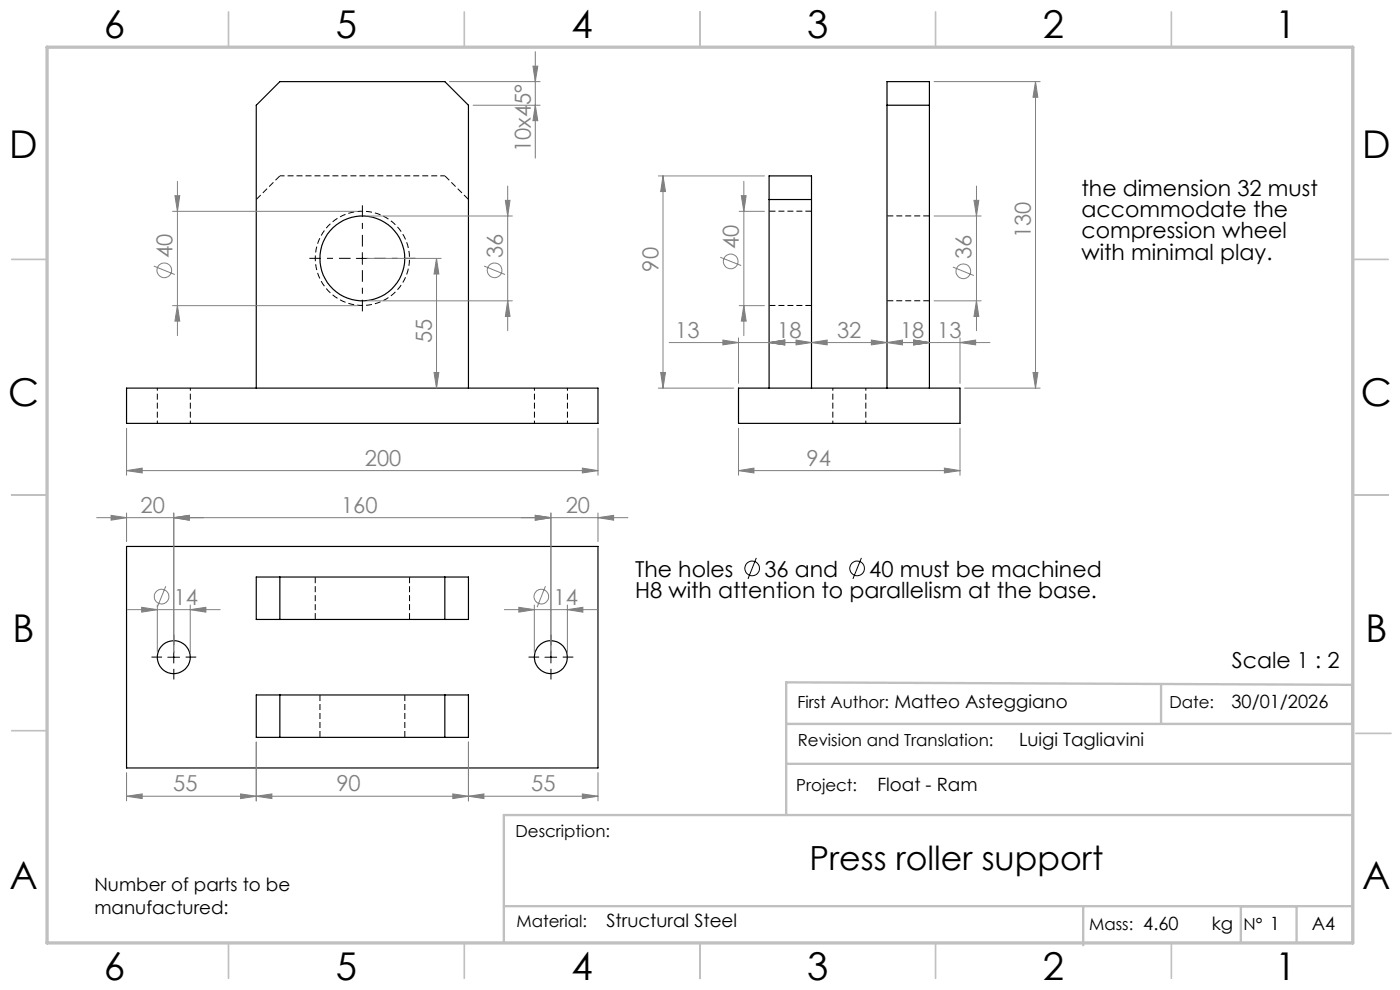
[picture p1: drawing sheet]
<svg xmlns="http://www.w3.org/2000/svg" width="297mm" height="210mm" viewBox="0 0 297 210" stroke-linecap="round" stroke-linejoin="round" font-family="sans-serif">
<path d="M59.4 37.3h35" fill="none" stroke="#000" stroke-width=".21" stroke-dasharray="1.3 .6" stroke-dashoffset=".3" stroke-linecap="butt"/>
<path d="M59.4 37.3l-5 5M99.4 42.3l-5-5" fill="none" stroke="#000" stroke-width=".21" stroke-dasharray="1.3 .6" stroke-linecap="butt"/>
<path d="M66.9 54.8a10 10 0 0 1 14.7-8.8 10 10 0 0 1 .8 17.1 10 10 0 0 1-15.5-7.3v-1M33.4 82.3v7.5M40.4 89.8v-7.5M113.4 82.3v7.5M120.4 89.8v-7.5M176.7 82.3v7.5M183.7 89.8v-7.5" fill="none" stroke="#000" stroke-width=".21" stroke-dasharray="1.3 .6" stroke-dashoffset=".7" stroke-linecap="butt"/>
<g fill="none" stroke="#000" stroke-width=".25">
<path d="M188.2 22.3h9M163.2 42.3h9M26.8 82.3h100.1v7.5h-100.1zM54.4 82.3v-60l5-5h35l5 5v60M156.7 82.3h47v7.5h-47zM163.2 82.3v-45h9v45M188.2 82.3v-65h9v65M26.8 115.9h100.1v47h-100.1zM54.4 122.4h45v9h-45zM59.4 122.4v9M94.4 122.4v9M54.4 147.4h45v9h-45z"/>
<path d="M59.4 147.4v9M94.4 147.4v9"/>
<circle cx="76.9" cy="54.8" r="9"/>
<circle cx="36.9" cy="139.4" r="3.5"/>
<circle cx="116.9" cy="139.4" r="3.5"/>
</g>
<path d="M172.2 44.8h-9M197.2 45.8h-9M163.2 64.8h9M188.2 63.8h9M66.9 122.4v9M86.9 131.4v-9M67.9 147.4v9M85.9 156.4v-9" fill="none" stroke="#000" stroke-width=".21" stroke-dasharray="1.3 .6" stroke-dashoffset="-.1" stroke-linecap="butt"/>
<g fill="none" stroke="#808080" stroke-width=".21">
<path d="M95.4 17.3h19.2M113.1 14h1l-.5 3.3zM113.6 11v22.5M198.2 17.3h22.5M219.7 17.3l.5 3.3h-1.1zM219.7 17.3v65M37.6 38.5v32.7M100.4 22.3h14.2M107.7 39.5v30.7M113.6 22.3l.5 3.3h-1zM139.7 37.3h22.5M140.7 37.3l.5 3.3h-1z"/>
<path d="M140.7 37.3v45M157.8 38.5v32.7M207.2 39.5v30.7M32.6 56.4l4.5 1.8M36.6 44.8h39.2M37.1 41.5h1l-.5 3.3zM77.9 54.8h15.7M77.9 45.8h30.8M92.6 54.8l.5 3.3h-1zM92.6 54.8v27.5M102.7 56.4l4.4 1.8M107.2 42.5h1l-.5 3.3z"/>
<path d="M152.8 54.6l4.4 1.7M156.8 44.8h5.4M157.3 41.5h1l-.5 3.3zM198.2 45.8h9.9M202.1 56.6l4.5 1.8M206.6 42.5h1l-.4 3.3zM36.6 64.8h39.2M37.6 64.8l.5 3.3h-1zM77.9 63.8h30.8M92.1 79h1l-.5 3.3zM107.7 63.8l.5 3.3h-1zM140.2 79h1l-.5 3.3z"/>
<path d="M142 72.7h68M153.4 72.1l3.3 .6-3.3 .5zM156.7 71.7v9.6M156.8 64.8h5.4M157.8 64.8l.5 3.3h-1zM163.2 72.7l3.3-.6v1.1zM168.9 72.1l3.3 .6-3.3 .5zM172.2 72.7l3.3-.6v1.1zM184.9 72.1l3.3 .6-3.3 .5zM188.2 72.7l3.3-.6v1.1zM193.9 72.1l3.3 .6-3.3 .5zM198.2 63.8h9.9"/>
<path d="M203.7 72.7l3.3-.6v1.1zM203.7 71.7v9.6M207.2 63.8l.4 3.3h-1zM219.1 79h1.1l-.5 3.3zM26.8 99.8l3.4-.5v1zM26.8 90.8v10M26.8 99.8h100.1M123.5 99.3l3.4 .5-3.4 .5zM126.9 90.8v10M139.7 82.3h15.9M156.7 99.8l3.2-.5v1zM156.7 99.8h47"/>
<path d="M156.7 90.8v10M200.3 99.3l3.4 .5-3.4 .5zM203.7 90.8v10M204.6 82.3h16.1M20.5 109.8h112.7M23.6 109.3l3.2 .5-3.2 .5zM26.8 108.8v6.1M36.9 109.8l3.2-.5v1zM36.9 108.8v29.6M113.6 109.3l3.3 .5-3.3 .5zM116.9 108.8v29.6M126.9 109.8l3.3-.5v1z"/>
<path d="M126.9 108.8v6.1M27 129.3h19.7M30.1 128.8l3.3 .5-3.3 .5zM33.4 128.3v10.1M35.2 124.3l-1.8 4.5M40.4 129.3l3.3-.5v1zM40.4 128.3v10.1M107 129.3h19.7M110.1 128.8l3.2 .5-3.2 .5zM113.3 128.3v10.1M115.7 124.3l-1.8 4.5M120.4 129.3l3.2-.5v1z"/>
<path d="M120.4 128.3v10.1M54.4 157.4v12.5M99.4 157.4v12.5M26.8 168.9l3.4-.5v1zM26.8 163.9v6M26.8 168.9h100.1M51 168.4l3.4 .5-3.4 .5zM54.4 168.9l3.3-.5v1zM96.1 168.4l3.3 .5-3.3 .5zM99.4 168.9l3.3-.5v1zM123.5 168.4l3.4 .5-3.4 .5zM126.9 163.9v6"/>
<circle cx="34.9" cy="57.3" r="1.55"/>
<circle cx="104.9" cy="57.4" r="1.56"/>
<circle cx="155" cy="55.5" r="1.56"/>
<circle cx="204.4" cy="57.5" r="1.55"/>
<circle cx="34.3" cy="126.6" r="1.55"/>
<circle cx="114.8" cy="126.6" r="1.55"/>
</g>
<g fill="none" stroke="#000" stroke-width=".21">
<path d="M75.6 54.8h2.5M76.9 53.6v2.5M160.4 118.3l-1.7 4.5M182.7 118.3l-1.8 4.5M35.6 139.4h2.5M36.9 138.1v2.5M115.6 139.4h2.5M116.9 138.1v2.5"/>
<circle cx="159.6" cy="120.6" r="1.55"/>
<circle cx="181.8" cy="120.6" r="1.55"/>
</g>
<path d="M34.4 139.4h-2.3M36.9 136.9v-2.3M39.4 139.4h2.2M114.4 139.4h-2.3M116.9 136.9v-2.3M119.4 139.4h2.2M36.9 141.9v2.2M116.9 141.9v2.2" fill="none" stroke="#000" stroke-width=".21" stroke-dasharray="15.2 1.3 1.3 1.3" stroke-linecap="butt"/>
<path d="M74.4 54.8h-8.8M76.9 52.3v-8.8M76.9 57.3v8.7M79.4 54.8h8.7" fill="none" stroke="#000" stroke-width=".21" stroke-dasharray="15.2 1.3 1.3 1.3" stroke-dashoffset="12.8" stroke-linecap="butt"/>
<g fill="none" stroke="#c0c0c0" stroke-width=".35">
<path d="M48.5 2.5v7.5M98.5 2.5v7.5M148.5 2.5v7.5M198.5 2.5v7.5M248.5 2.5v7.5M2.5 55h7.5M287 55h7.5M2.5 105h7.5M287 105h7.5M2.5 155h7.5M287.6 155.6h7.5M48.5 200v7.5"/>
<path d="M98.5 200v7.5M148.5 200v7.5M198.5 200v7.5M248.5 200v7.5"/>
</g>
<path d="M166.8 153.6h120.1v-8.3l-120.1-.6v28.2M246.3 145.1v8.5M166.8 162h120.1M286.9 172.9h-180v27.1M106.9 192.2h180M229.8 192.2v8.3M263.2 192.2v7.7M275.1 192.2v7.7" fill="none" stroke="#c0c0c0" stroke-width=".5"/>
<path d="M10 10h277v190h-277z" fill="none" stroke="#c0c0c0" stroke-width=".7"/>
<g fill="#808080">
<path d="M36.9 109.8l3.2-.5v1zM23.6 109.3l3.2 .5-3.2 .5zM51 168.4l3.4 .5-3.4 .5zM26.8 168.9l3.4-.5v1z"/>
<path d="M26.8 99.8l3.4-.5v1zM123.5 99.3l3.4 .5-3.4 .5zM156.7 99.8l3.2-.5v1zM200.3 99.3l3.4 .5-3.4 .5zM188.2 72.7l3.3-.6v1.1zM193.9 72.1l3.3 .6-3.3 .5zM193.9 72.1l3.3 .6-3.3 .5zM203.7 72.7l3.3-.6v1.1zM30.1 128.8l3.3 .5-3.3 .5zM40.4 129.3l3.3-.5v1zM110.1 128.8l3.2 .5-3.2 .5zM120.4 129.3l3.2-.5v1zM113.6 109.3l3.3 .5-3.3 .5zM126.9 109.8l3.3-.5v1zM54.4 168.9l3.3-.5v1zM96.1 168.4l3.3 .5-3.3 .5zM99.4 168.9l3.3-.5v1zM123.5 168.4l3.4 .5-3.4 .5z"/>
<path d="M153.4 72.1l3.3 .6-3.3 .5zM163.2 72.7l3.3-.6v1.1zM163.2 72.7l3.3-.6v1.1zM168.9 72.1l3.3 .6-3.3 .5z"/>
<path d="M92.1 79h1l-.5 3.3zM92.6 54.8l.5 3.3h-1zM140.2 79h1l-.5 3.3zM140.7 37.3l.5 3.3h-1zM219.1 79h1.1l-.5 3.3zM219.7 17.3l.5 3.3h-1.1z"/>
<path d="M107.2 42.5h1l-.5 3.3zM107.7 63.8l.5 3.3h-1zM37.1 41.5h1l-.5 3.3zM37.6 64.8l.5 3.3h-1zM113.1 14h1l-.5 3.3zM113.6 22.3l.5 3.3h-1zM157.3 41.5h1l-.5 3.3zM157.8 64.8l.5 3.3h-1zM206.6 42.5h1l-.4 3.3zM207.2 63.8l.4 3.3h-1z"/>
<path d="M172.2 72.7l3.3-.6v1.1zM184.9 72.1l3.3 .6-3.3 .5zM36.9 109.8l3.2-.5v1zM113.6 109.3l3.3 .5-3.3 .5z"/>
</g>
<g font-size="8.1">
<text x="22" y="8">6</text>
<text x="71.2" y="8">5</text>
<text x="121.2" y="8">4</text>
<text x="171.2" y="8">3</text>
<text x="221.2" y="8">2</text>
<text x="270.5" y="8">1</text>
<text x="2" y="33.6">D</text>
<text x="289" y="33.6">D</text>
<text x="1.7" y="86.1">C</text>
<text x="288.7" y="86.1">C</text>
<text x="2.7" y="136.1">B</text>
<text x="289.7" y="136.1">B</text>
<text x="2" y="188.6">A</text>
<text x="289" y="188.6">A</text>
<text x="22" y="208">6</text>
<text x="71.2" y="208">5</text>
<text x="121.2" y="208">4</text>
<text x="171.2" y="208">3</text>
<text x="221.2" y="208">2</text>
<text x="270.5" y="208">1</text>
</g>
<text font-size="7.1" x="171.7" y="184.5">Press roller support</text>
<g font-size="4.7" fill="#808080">
<text x="112.6" y="32.2" transform="rotate(-90 112.6 32.2)">10x45°</text>
<text x="156.7" y="52.9" transform="rotate(-90 156.7 52.9)">40</text>
<text x="218.7" y="50.5" transform="rotate(-90 218.7 50.5)">130</text>
<text x="36.6" y="54.8" transform="rotate(-90 36.6 54.8)">40</text>
<text x="106.7" y="54.8" transform="rotate(-90 106.7 54.8)">36</text>
<text x="139.7" y="57.6" transform="rotate(-90 139.7 57.6)">90</text>
<text x="206.1" y="55" transform="rotate(-90 206.1 55)">36</text>
<text x="143.3" y="71.6">13</text>
<text x="164.9" y="71.6">18</text>
<text x="177.6" y="71.6">32</text>
<text x="190.9" y="71.6">18</text>
<text x="198.8" y="71.6">13</text>
<text x="91.6" y="72.7" transform="rotate(-90 91.6 72.7)">55</text>
<text x="77.4" y="98.8">200</text>
<text x="171.1" y="98.8">94</text>
<text x="29.8" y="108.8">20</text>
<text x="72.4" y="108.8">160</text>
<text x="120" y="108.8">20</text>
<text x="36.9" y="128.2">14</text>
<text x="117.4" y="128.2">14</text>
<text x="36.7" y="167.9">55</text>
<text x="71.4" y="167.9">90</text>
<text x="112.7" y="167.9">55</text>
</g>
<g font-size="4.7">
<text x="229.4" y="41.5">the dimension 32 must</text>
<text x="229.4" y="46">accommodate the</text>
<text x="229.4" y="50.6">compression wheel</text>
<text x="229.4" y="55.1">with minimal play.</text>
<text x="134.7" y="122.3">The holes</text>
<text x="162.2" y="122.3">36 and</text>
<text x="184.4" y="122.3">40 must be machined</text>
<text x="134.7" y="126.8">H8 with attention to parallelism at the base.</text>
<text x="261.3" y="141.6">Scale 1 : 2</text>
</g>
<g font-size="3.9">
<text x="261.2" y="150.2">30/01/2026</text>
<text x="216.2" y="158.3">Luigi Tagliavini</text>
<text x="186.1" y="167.8">Float - Ram</text>
<text x="20" y="189.1">Number of parts to be</text>
<text x="20" y="194">manufactured:</text>
<text x="128.7" y="196.7">Structural Steel</text>
<text x="257.1" y="197.3">kg</text>
<text x="278.3" y="197.4">A4</text>
</g>
<g font-size="3.5">
<text x="169.2" y="150.1">First Author: Matteo Asteggiano</text>
<text x="248.1" y="150.1">Date:</text>
<text x="169.3" y="158.3">Revision and Translation:</text>
<text x="168.9" y="167.8">Project:</text>
<text x="109.4" y="177.5">Description:</text>
<text x="109.6" y="196.7">Material:</text>
<text x="231.1" y="197.3">Mass: 4.60</text>
<text x="263.8" y="197.3">N° 1</text>
</g>
</svg>
